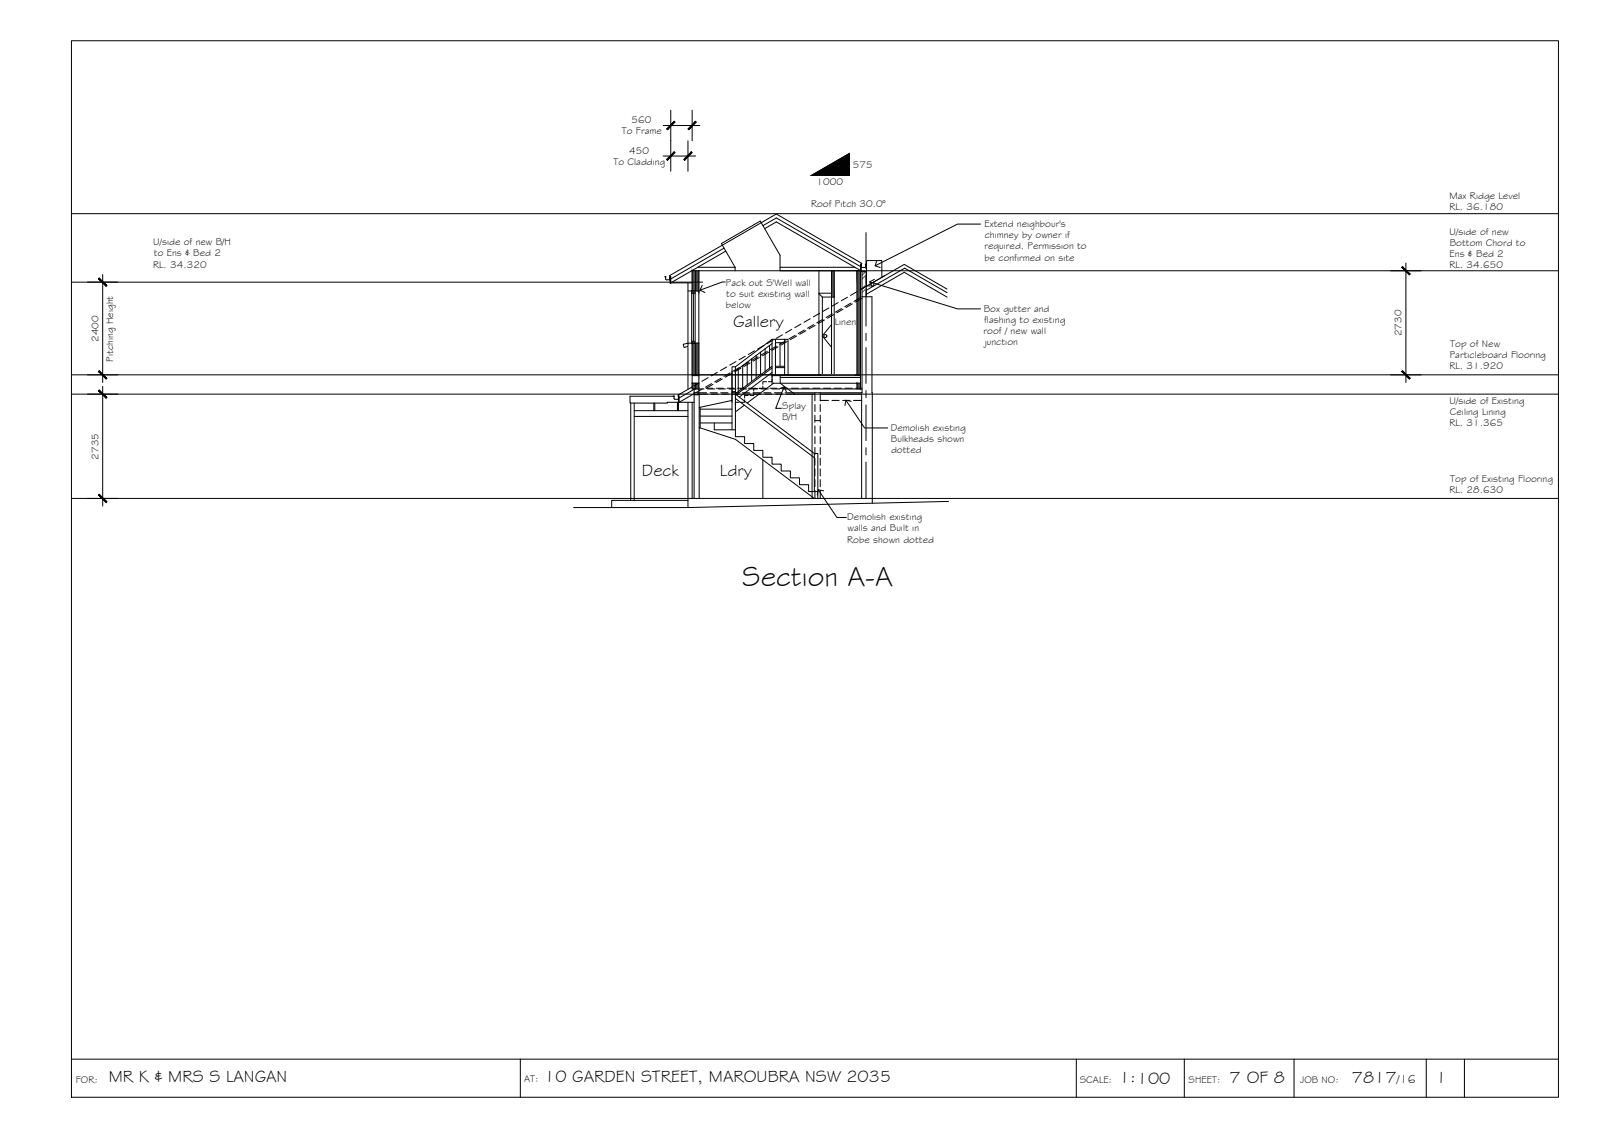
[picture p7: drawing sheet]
<svg xmlns="http://www.w3.org/2000/svg" width="420mm" height="297mm" viewBox="0 0 420 297" stroke-linecap="round" stroke-linejoin="round" font-family="sans-serif">
<!-- layer: HATCH -->
<g fill="#545454" stroke="#545454" stroke-width=".26">
<path d="M181.5 90l1.8 8.3v-8.3zM181.5 90l1.8 8.3h-1.8z"/>
<path d="M181.5 71l1.8 5.3v-5.3zM181.5 71l1.8 5.3h-1.8z"/>
<path d="M224.8 100.5l.9 1.5v-1.5zM224.8 100.5l.9 1.5h-.9z"/>
<path d="M224.8 71l.9 27.3v-27.3zM224.8 71l.9 27.3h-.9z"/>
<path d="M181.5 100.5l1.8 1.5v-1.5zM181.5 100.5l1.8 1.5h-1.8z"/>
<path d="M218.1 71l.7 6.9v-6.9zM218.1 71l.7 6.9h-.7z"/>
</g>
<path d="M227 71.3l-.9 .9M227.2 74.6l-1.1 1.1M227.2 72.1l-1.1 1.1M227.2 75.6l-1.1 1.1M215.5 98.3h8.6" fill="none" stroke="#545454" stroke-width=".26"/>
<!-- layer: MASK -->
<g fill="#fff" stroke="#fff" stroke-width=".26">
<path d="M214.8 79.9l.9 18.4h-.9z"/>
<path d="M215.7 77.9h2.4v6z"/>
<path d="M179.2 90.3l1.2-.3v.3z"/>
<path d="M179.2 90.3h1.2v.5z"/>
<path d="M214.8 76.9l3.3 1h-3.3zM214.8 76.9l3.3 1v-.7z"/>
<path d="M214.8 76.9l3.3 .3zM214.8 76.9l3.3 .3v-.3z"/>
<path d="M214.8 77.9l.9 20.4zM214.8 77.9l.9 20.4v-20.4zM215.7 77.9l2.4 20.4h-2.4zM215.7 77.9l2.4 20.4v-14.4z"/>
<path d="M179.2 90.3l.1 .5h1.1zM179.3 90.8h1.1l-1 .3z"/>
</g>
<!-- layer: DOORS -->
<g fill="none" stroke="#000" stroke-width=".26">
<path d="M218.1 77.9h-2.4v20.4M218.1 85.1l-2.4 3 2.4 3"/>
<circle cx="216.5" cy="88.1" r=".39"/>
</g>
<!-- layer: NEWWORK -->
<g fill="none" stroke="#000" stroke-width=".26">
<path d="M199.7 58.4l4.9 8.5v4.1M200.1 59.2l3.5-2.1 22.1 12.8M200.6 59.9l3-1.7 22.1 12.7M174.6 73.2l.2 .2M174.7 72.6l-.3-.1 .2 .2v.5M181.4 76.9h.9M181.5 70.9v5.4M181.5 71h44.2M182.4 71v5.3M183 70.1h9.8M183.3 71v5.9M189.4 64.3l3.4 5.8"/>
<path d="M189.9 65.1l-14 8M190.3 65.8l-14.4 8.4h5.6M192.8 70.1v.9M204.6 70.1h19.6M214.8 71v27.3h3.3v-27.3M214.8 76.9h3.3M214.8 77l.9 .9M218.1 77.9h.7M218.8 71v27.3M224.8 71v27.3M225.7 70.6v.6h1.6v1M225.7 70.7v31.3"/>
<path d="M226.1 77.8v-6.5h1.1v6.5M226.9 69.3h.3l-.2 .6M227 69.9l-.2 .2h-.9v-.9h-.2v1.8h.2l.1-2-22.4-12.9-28 16.2 .1 2h.2v-1.8h-.2v.9h-.9M227.2 73.9v1.1h2v-1.1M227.2 71.8l.1 2.6M179.2 90.3l1.2-.3v.8l-1 .3zM181.4 90h.9M181.5 98.3h44.2M181.5 98.5h1.8M181.5 90v12h.9v-1.5M182.4 90v8.3M183.3 90v13.5"/>
<path d="M204.6 99h21.1M204.6 98.5v2l3.8 2.8M225.7 98.5h-23.2v2h23.2M165.4 105.7v25.5M166.3 105.7v25.5M166.3 109.2h14.1M166.3 107.7h14.1M171.5 105.7v2M171.7 105.7v2M176.6 103.9h-11.4v1.8h9.8v-.2h2.9v2.2M177.7 105.5v2.2M181.5 100.5h1.8"/>
<path d="M213 103.3v27.4M224.8 100.5v1.5M180.4 131.2h-20v1.9M200.1 120.6v10.1"/>
</g>
<!-- layer: CEILING-FLOOR LINES -->
<path d="M18.7 56h390M18.7 74h165.6M204.6 71h204.1M18.7 98.3h390M18.7 103.3h390M18.7 130.7h390" fill="none" stroke="#000" stroke-width=".26"/>
<!-- layer: BORDER -->
<path d="M18.7 10.7h390v277h-390zM18.7 277.7h390M136.5 277.7v10M282.3 277.7v10M310.6 277.7v10M339.4 277.7v10M374.1 277.7v10M384.1 277.7v10" fill="none" stroke="#000" stroke-width=".26"/>
<!-- layer: EXISTING -->
<g fill="none" stroke="#000" stroke-width=".26">
<path d="M219.8 79.3l-1.6 1M222.3 77.9l-1.7 1M223.1 79.5l-1.6 .9M223.5 79.7l-1.6 .9M224.7 76.5l-1.6 1M225.7 78l-1.7 1M226.1 78.2l-1.8 1M227.1 75.1l-1.6 .9M227.2 77.2l10-5.8 11.2 6.5M227.2 76.1l10.1-5.8 11.1 6.4M227.3 71.2v-2.9h4v4.4M232.1 72.3l-4.2 2.3"/>
<path d="M248.4 75.8l-11.2-6.5-11.3 6.5M185.7 99l-1.6 1M188.2 97.6l-1.7 .9M189 99.2l-1.6 .9M189.4 99.4l-1.6 .9M190.6 96.2l-1.6 .9M191.5 97.8l-1.6 .9M191.9 98l-1.7 .9M193 94.8l-1.6 .9M193.9 96.4l-1.6 .9M194.3 96.6l-1.6 .9M195.5 93.4l-1.7 .9"/>
<path d="M196.4 94.9l-1.7 1M196.7 95.1l-1.6 1M197.9 92l-1.6 .9M198.8 93.5l-1.6 1M199.2 93.7l-1.7 1M200.3 90.6l-1.6 .9M201.2 92.1l-1.6 1M201.6 92.3l-1.6 1M202.8 89.2l-1.7 .9M203.7 90.7l-1.7 1M204 90.9l-1.6 1M205.2 87.8l-1.6 .9"/>
<path d="M206.1 89.3l-1.6 1M206.5 89.5l-1.6 1M207.6 86.4l-1.6 .9M208.5 87.9l-1.6 1M208.9 88.1l-1.6 .9M210.1 85l-1.6 .9M211 86.5l-1.7 1M211.4 86.7l-1.7 .9M212.5 83.6l-1.6 .9M213.4 85.1l-1.6 1M213.8 85.3l-1.6 .9M215 82.1l-1.7 1"/>
<path d="M215.8 83.7l-1.6 .9M216.2 83.9l-1.6 .9M217.4 80.7l-1.6 1M218.3 82.3l-1.7 .9M218.7 82.5l-1.7 .9M220.7 80.9l-1.6 .9M221.1 81.1l-1.6 .9M176.9 103.9h-.3l.4 .8M180.4 105.5v27.6M181.5 101.4l-3.7 2.2 .3 .2v1.8h-.2v-1.8v.9h-.9M181.5 105.5v25.2M182 103h1v.5h-1z"/>
<path d="M182 103.2l-3.9 2.3h3.9M182 102.1l-3.9 2.2M183 103h2.3M183.3 100.4l-1.3 .7M183.4 103.5h-1.4v27.2M184.2 102l-1.7 1M184.6 102h-2.6v1M185.6 102h1.9M185.6 103.3h-2.2v27.4M186.2 103h1.9M186.5 103.3h1.9M186.6 100.6l-1.6 .9"/>
<path d="M187 100.8l-1.8 1h1.7M187.8 101.8h1.9M188.4 102h1.9M189 103h1.9M189.3 103.3h1.9M190.7 101.8h1.8M191.2 102h1.9M191.9 103h1.8M192.2 103.3h1.8M193.5 101.8h1.9M194 102h1.9M194.7 103h1.9"/>
<path d="M195 103.3h1.8M196.3 101.8h1.9M196.8 102h1.9M197.5 103h1.9M197.8 103.3h1.9M199.1 101.8h1.9M199.6 102h1.9M200.3 103h1.9M200.6 103.3h1.9M201.9 101.8h1.9M202.4 102h1.9M203.1 103h1.9"/>
<path d="M203.4 103.3h1.9M204.7 101.8h1.9M205.3 102h20.8M205.9 103h20.2v-25.2h2.6l.1 54.1M206.2 103.3h7.5M207.5 101.8h1.9M210.3 101.8h1.9M213.2 101.8h1.8M213.7 110.3h1.4M213.7 103v2.1M213.7 106v1.9M213.7 108.9v1.8"/>
<path d="M213.7 111.7v1.9M213.7 114.5v1.9M213.7 117.3v1.9M215.1 105h2.2M215.1 103v2.1M215.1 106v1.9M215.1 108.9v1.8M215.1 111.7v1.9M215.1 114.5v1.9M215.1 117.3v1.9M215.1 103.3h10.9M216 101.8h1.9"/>
<path d="M218.2 105h1.9M218.8 101.8h1.9M221 105h1.9M221.6 101.8h1.9M223.8 105h2.2M224.4 101.8h1.7M226 103v27.7M213.7 120.1v1.9M213.7 122.9v1.9M213.7 125.7v1.9M213.7 128.5v2.2M215.1 120.1v1.9"/>
<path d="M215.1 122.9v1.9M215.1 125.7v1.9M215.1 128.5v2.2"/>
</g>
<!-- layer: DIMENSION -->
<g fill="none" stroke="#000" stroke-width=".26">
<path d="M173.9 32.9h9.6M175.9 28.9v16M180.4 36.9v8M181.5 28.9v8M173.9 40.9h8.5M22.9 74h8M26.9 72v28.3M364.7 71h8M368.7 69v31.3M22.9 98.3h8M364.7 98.3h8M22.9 103.3h8"/>
<path d="M26.9 101.3v31.4M22.9 130.7h8"/>
</g>
<!-- layer: 0 -->
<g fill="#000" stroke="#000" stroke-width=".26">
<path d="M176.8 31.8l-1.8 2.2 2-2zM174.8 33.8l2-2-1.8 2.2z"/>
<path d="M180.4 33.8l.2 .2 1.8-2.2zM182.4 31.8l.2 .2-2 2z"/>
<path d="M176.8 39.8l-1.8 2.2 2-2zM174.8 41.8l2-2-1.8 2.2z"/>
<path d="M179.3 41.8l.2 .2 1.8-2.2zM181.3 39.8l.2 .2-2 2z"/>
<path d="M25.8 73.1l2 2 .2-.2zM26 72.9l2 2-2.2-1.8z"/>
<path d="M367.6 70.1l2 2 .2-.2zM367.6 70.1l.2-.2 2 2z"/>
<path d="M26 97.2l-.2 .2 2.2 1.8zM25.8 97.4l2.2 1.8-.2 .2z"/>
<path d="M367.6 97.4l2.2 1.8-2-2zM367.6 97.4l2.2 1.8-.2 .2z"/>
<path d="M25.8 102.4l2 2 .2-.2zM26 102.2l2 2-2.2-1.8z"/>
<path d="M26 129.6l-.2 .2 2.2 1.8zM25.8 129.8l2.2 1.8-.2 .2z"/>
</g>
<!-- layer: TEXT -->
<path d="M212.8 46l10-5.8v5.8z" fill="#000" stroke="#000" stroke-width=".26"/>
<path d="M212.8 46l10-5.8v5.8z" fill="none" stroke="#000" stroke-width=".26"/>
<!-- layer: BOUNDARY -->
<path d="M227.1 61v9.5M227.1 72.4v1.9M227.1 76.1v9.4M227.1 87.4v1.9M227.1 91.1v9.4M227.1 102.4v1.9M227.1 106.1v9.4M227.1 117.4v1.9M227.1 121.1v9.6" fill="none" stroke="#000" stroke-width=".26"/>
<!-- layer: INSULCLAD -->
<path d="M180.4 74.2v27.9" fill="none" stroke="#000" stroke-width=".26"/>
<!-- layer: STAIRS -->
<g fill="none" stroke="#000" stroke-width=".26">
<path d="M192 97.3v15.4M192.9 96.2v18.3h2.4v1.8h2.4v1.8h2.4v1.8h2.4v1.8h2.4v1.8h2.4v1.8h2.4v1.8h2.4v1.8h2.4v1.8M192.9 96.2h-.9v9.3M192.9 96.2l9.6-7.2h.9v9.3M193.6 96.7v6M194.8 95.9v5.9M196 95v5.9M197.1 94.1v5.9M198.3 93.2v6M199.5 92.3v6M200.7 91.4v6M201.8 90.6v5.9"/>
<path d="M202.5 99.4v.7h-1M202.5 89v9.9M202.5 97.7l-8.6 6.4M202.5 96.5l-9.4 7M202.5 96l-9.6 7.2M202.5 90.1l-9.6 7.2M203.4 89h3.3v9.3M203.4 89.8h2.4M203.4 96h2.4M203.4 96.4h2.4M204.6 89.8v6.2M205.8 89v9.3"/>
<path d="M183.4 106.8h.2v5.4h-.2M183.6 110.9h8.4M183.6 109.1h8.4M183.6 112.2l9.3 3 20.7 15.5M183.6 107.3h8.4M187.3 110.9v1.8h5.6M192 102.7h.9M192 105l-8.4 1.8M192.9 103.3l20.7 15.6h.9v10M192.9 104.5l20.7 15.5M193.9 105.5h-1v.6M195.2 106.2l-2.3 1.8"/>
<path d="M195.3 104.8v.7h-1M196.2 103.7h-.9v.6M197.7 103v.7h-1M198.7 101.9h-1v.6M200.1 101.2v.7h-1M201 100.1h-.9v.6M202.9 100.5l-6.9 5.2M213.6 118.9v10"/>
</g>
<!-- layer: 0 -->
<path d="M257.2 58.8h-6.1l-21.6 10.9M184.2 74.8l-.6 1.3 1.3 .6M190.2 73.9h-.8l-5.8 2.2M228.1 73.9l23 7.1h6.1M229.3 73.2l-1.2 .7 .7 1.2M230 68.3l-.5 1.4 1.4 .4M204.4 102l1.3-.6 .5 1.3M205.7 101.4l-2.3 5.7h1.5M221.9 104.9l4.9 7.3h6M223.3 105.2l-1.4-.3-.3 1.4M214.6 128.4l4.9 7.3h2.5M216 128.7l-1.4-.3-.3 1.4" fill="none" stroke="#000" stroke-width=".26"/>
<!-- layer: WINDOWS -->
<path d="M199.7 58.4l-.3-.5-10.2 6 .2 .4M180.4 76.3h2.9v13.7h-2.9M181.4 76.3h.9v13.7h-.9zM181.4 76.8h.9M181.8 76.8v12.7M181.4 89.5h.9" fill="none" stroke="#000" stroke-width=".26"/>
<!-- layer: GRDLEV -->
<path d="M248.8 131.5l-68.4 1.6h-30" fill="none" stroke="#000" stroke-width=".26"/>
<text font-size="7.5" x="194.6" y="153.7">Section A-A</text>
<g font-size="4.5">
<text x="192.3" y="85.6">Gallery</text>
<text x="168.3" y="124.8">Deck</text>
<text x="188.8" y="124.8">Ldry</text>
<text x="28.5" y="283.8">MR K &amp; MRS S LANGAN</text>
<text x="142.7" y="283.7">10 GARDEN STREET, MAROUBRA NSW 2035</text>
<text x="293.5" y="284">1:100</text>
<text x="322.4" y="284">7 OF 8</text>
<text x="354.5" y="283.9">7817</text>
<text x="376.6" y="283.8">1</text>
</g>
<text font-size="3.2" x="366.4" y="283.9">/16</text>
<g font-size="2.6">
<text x="163.1" y="35.2">To Frame</text>
<text x="165.6" y="32.2">560</text>
<text x="165" y="40.4">450</text>
<text x="160.9" y="43.3">To Cladding</text>
<text x="223.7" y="43.9">575</text>
<text x="214.2" y="48.6">1000</text>
<text x="380.2" y="52.2">Max Ridge Level</text>
<text x="212.7" y="54.4">Roof Pitch 30.0°</text>
<text x="258.2" y="59.5">Extend neighbour's</text>
<text x="380.2" y="55.2">RL. 36.180</text>
<text x="40.2" y="64.3">U/side of new B/H</text>
<text x="258.2" y="65.4">required. Permission to</text>
<text x="258.3" y="62.5">chimney by owner if</text>
<text x="380.2" y="61.5">U/side of new</text>
<text x="380.2" y="64.4">Bottom Chord to</text>
<text x="40.2" y="70.1">RL. 34.320</text>
<text x="40.4" y="67.2">to Ens &amp; Bed 2</text>
<text x="258.2" y="68.3">be confirmed on site</text>
<text x="380.2" y="70.3">RL. 34.650</text>
<text x="380.2" y="67.4">Ens &amp; Bed 2</text>
<text x="190.4" y="74.9">Pack out S'Well wall</text>
<text x="190.5" y="77.8">to suit existing wall</text>
<text x="190.4" y="80.7">below</text>
<text x="258" y="81.7">Box gutter and</text>
<text x="25.9" y="89.7" transform="rotate(-90 25.9 89.7)">2400</text>
<text x="219" y="85.2">Linen</text>
<text x="258" y="87.6">roof / new wall</text>
<text x="258.1" y="84.6">flashing to existing</text>
<text x="367.6" y="88.2" transform="rotate(-90 367.6 88.2)">2730</text>
<text x="29.7" y="94.8" transform="rotate(-90 29.7 94.8)">Pitching Height</text>
<text x="258.2" y="90.5">junction</text>
<text x="380.2" y="93.8">Particleboard Flooring</text>
<text x="380.4" y="90.9">Top of New</text>
<text x="380.2" y="96.8">RL. 31.920</text>
<text x="205.2" y="107.1">Splay</text>
<text x="380.2" y="105.8">U/side of Existing</text>
<text x="205.1" y="110">B/H</text>
<text x="233.6" y="112.9">Demolish existing</text>
<text x="380.2" y="111.6">RL. 31.365</text>
<text x="380.3" y="108.7">Ceiling Lining</text>
<text x="233.7" y="115.9">Bulkheads shown</text>
<text x="233.7" y="118.8">dotted</text>
<text x="25.8" y="120.5" transform="rotate(-90 25.8 120.5)">2735</text>
<text x="380.2" y="129.3">RL. 28.630</text>
<text x="380.4" y="126.4">Top of Existing Flooring</text>
<text x="222.2" y="136.4">Demolish existing</text>
<text x="222.2" y="142.3">Robe shown dotted</text>
<text x="222.3" y="139.3">walls and Built in</text>
<text x="19.9" y="283.9">FOR:</text>
<text x="137.5" y="283.7">AT:</text>
<text x="283.2" y="284">SCALE:</text>
<text x="311.7" y="284">SHEET:</text>
<text x="341" y="284">JOB NO:</text>
</g>
</svg>
